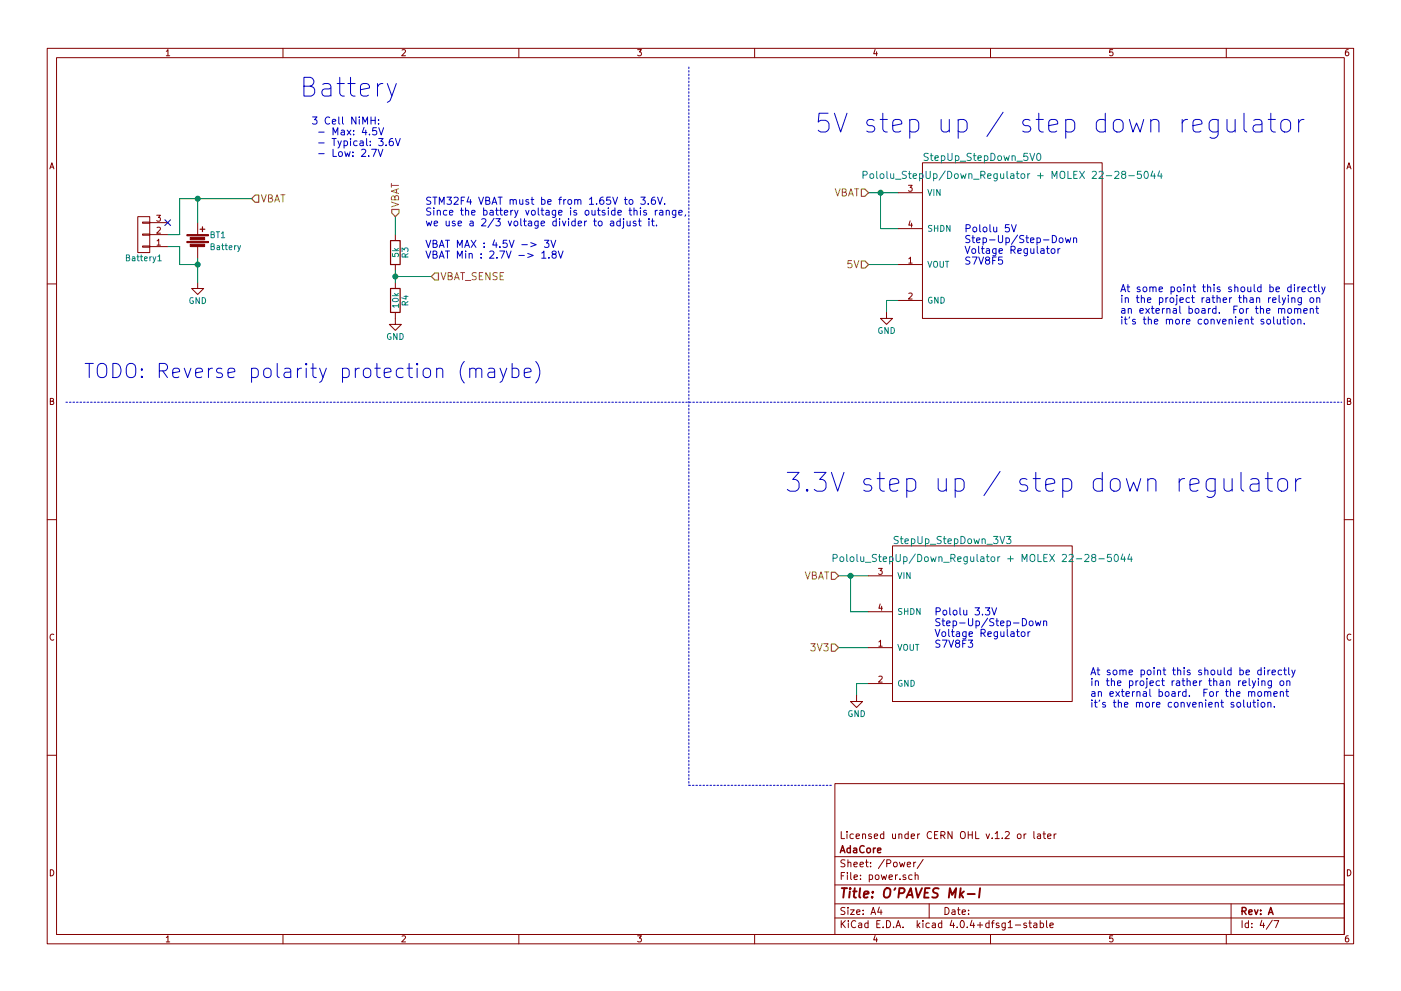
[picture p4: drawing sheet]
EESchema Schematic File Version 2
LIBS:power
LIBS:device
LIBS:transistors
LIBS:conn
LIBS:linear
LIBS:regul
LIBS:74xx
LIBS:cmos4000
LIBS:adc-dac
LIBS:memory
LIBS:xilinx
LIBS:microcontrollers
LIBS:dsp
LIBS:microchip
LIBS:analog_switches
LIBS:motorola
LIBS:texas
LIBS:intel
LIBS:audio
LIBS:interface
LIBS:digital-audio
LIBS:philips
LIBS:display
LIBS:cypress
LIBS:siliconi
LIBS:opto
LIBS:atmel
LIBS:contrib
LIBS:valves
LIBS:OPAVES_components
LIBS:stm32
LIBS:battery_management
LIBS:logo
LIBS:motor_drivers
LIBS:nordicsemi
LIBS:nxp_armmcu
LIBS:powerint
LIBS:Power_Management
LIBS:references
LIBS:silabs
LIBS:stm8
LIBS:switches
LIBS:transf
LIBS:video
LIBS:Worldsemi
LIBS:Xicor
LIBS:Zilog
LIBS:MK1-cache
EELAYER 25 0
EELAYER END
$Descr A4 11693 8268
encoding utf-8
Sheet 4 7
Title "O'PAVES Mk-I"
Date ""
Rev "A"
Comp "AdaCore"
Comment1 "Licensed under CERN OHL v.1.2 or later"
Comment2 ""
Comment3 ""
Comment4 ""
$EndDescr
$Comp
L Battery BT1
U 1 1
P 1650 2000
F 0 "BT1" H 1750 2050 50  0000 L CNN
F 1 "Battery" H 1750 1950 50  0000 L CNN
F 2 "" V 1650 2040 50  0001 C CNN
F 3 "" V 1650 2040 50  0000 C CNN
	1    1650 2000
	1    0    0    -1  
$EndComp
$Comp
L GND #PWR016
U 1 1
P 1650 2350
F 0 "#PWR016" H 1650 2100 50  0001 C CNN
F 1 "GND" H 1650 2200 50  0000 C CNN
F 2 "" H 1650 2350 50  0000 C CNN
F 3 "" H 1650 2350 50  0000 C CNN
	1    1650 2350
	1    0    0    -1  
$EndComp
Text Notes 2600 1300 0    60   ~ 0
3 Cell NiMH:\n - Max: 4.5V\n - Typical: 3.6V\n - Low: 2.7V
$Comp
L R R3
U 1 1
P 3300 2100
F 0 "R3" V 3380 2100 50  0000 C CNN
F 1 "5k" V 3300 2100 50  0000 C CNN
F 2 "Resistors_SMD:R_0805" V 3230 2100 50  0001 C CNN
F 3 "" H 3300 2100 50  0000 C CNN
	1    3300 2100
	1    0    0    -1  
$EndComp
$Comp
L R R4
U 1 1
P 3300 2500
F 0 "R4" V 3380 2500 50  0000 C CNN
F 1 "10k" V 3300 2500 50  0000 C CNN
F 2 "Resistors_SMD:R_0805" V 3230 2500 50  0001 C CNN
F 3 "" H 3300 2500 50  0000 C CNN
	1    3300 2500
	1    0    0    -1  
$EndComp
Wire Wire Line
	3300 2250 3300 2350
Wire Wire Line
	3300 2300 3600 2300
Connection ~ 3300 2300
$Comp
L GND #PWR017
U 1 1
P 3300 2650
F 0 "#PWR017" H 3300 2400 50  0001 C CNN
F 1 "GND" H 3300 2500 50  0000 C CNN
F 2 "" H 3300 2650 50  0000 C CNN
F 3 "" H 3300 2650 50  0000 C CNN
	1    3300 2650
	1    0    0    -1  
$EndComp
Text Notes 3550 2150 0    60   ~ 0
STM32F4 VBAT must be from 1.65V to 3.6V.\nSince the battery voltage is outside this range,\nwe use a 2/3 voltage divider to adjust it.\n\nVBAT MAX : 4.5V -> 3V\nVBAT Min : 2.7V -> 1.8V
Text HLabel 3600 2300 2    60   Input ~ 0
VBAT_SENSE
Wire Wire Line
	3300 1950 3300 1800
Text HLabel 2100 1650 2    60   Input ~ 0
VBAT
Text HLabel 3300 1800 1    60   Input ~ 0
VBAT
Text Notes 2500 800  0    157  ~ 0
Battery
Text Notes 8050 2200 0    60   ~ 0
Pololu 5V \nStep-Up/Step-Down\nVoltage Regulator\nS7V8F5
Connection ~ 7350 1600
Wire Wire Line
	7350 1900 7350 1600
Wire Wire Line
	7500 1900 7350 1900
Wire Wire Line
	7500 2200 7250 2200
Wire Wire Line
	7400 2500 7400 2600
Wire Wire Line
	7500 2500 7400 2500
Wire Wire Line
	7500 1600 7250 1600
$Comp
L Pololu_StepUp/Down_Regulator StepUp_StepDown_5V0
U 1 1
P 7700 1350
F 0 "StepUp_StepDown_5V0" H 8200 1400 60  0000 C CNN
F 1 "Pololu_StepUp/Down_Regulator + MOLEX 22-28-5044" H 8450 1250 60  0000 C CNN
F 2 "OPAVES_Footprints:Pololu_StepUp_StepDown_Regulator" H 7700 1350 60  0001 C CNN
F 3 "" H 7700 1350 60  0001 C CNN
	1    7700 1350
	1    0    0    -1  
$EndComp
Text Notes 9350 2700 0    60   ~ 0
At some point this should be directly \nin the project rather than relying on \nan external board.  For the moment\nit's the more convenient solution.
Text Notes 6800 1100 0    157  ~ 0
5V step up / step down regulator
Text HLabel 7250 1600 0    60   Input ~ 0
VBAT
Text HLabel 7250 2200 0    60   Input ~ 0
5V
$Comp
L GND #PWR018
U 1 1
P 7400 2600
F 0 "#PWR018" H 7400 2350 50  0001 C CNN
F 1 "GND" H 7400 2450 50  0000 C CNN
F 2 "" H 7400 2600 50  0000 C CNN
F 3 "" H 7400 2600 50  0000 C CNN
	1    7400 2600
	1    0    0    -1  
$EndComp
Text Notes 7800 5400 0    60   ~ 0
Pololu 3.3V \nStep-Up/Step-Down\nVoltage Regulator\nS7V8F3
Connection ~ 7100 4800
Wire Wire Line
	7100 5100 7100 4800
Wire Wire Line
	7250 5100 7100 5100
Wire Wire Line
	7250 5400 7000 5400
Wire Wire Line
	7150 5700 7150 5800
Wire Wire Line
	7250 5700 7150 5700
Wire Wire Line
	7250 4800 7000 4800
$Comp
L Pololu_StepUp/Down_Regulator StepUp_StepDown_3V3
U 1 1
P 7450 4550
F 0 "StepUp_StepDown_3V3" H 7950 4600 60  0000 C CNN
F 1 "Pololu_StepUp/Down_Regulator + MOLEX 22-28-5044" H 8200 4450 60  0000 C CNN
F 2 "OPAVES_Footprints:Pololu_StepUp_StepDown_Regulator" H 7450 4550 60  0001 C CNN
F 3 "" H 7450 4550 60  0001 C CNN
	1    7450 4550
	1    0    0    -1  
$EndComp
Text Notes 9100 5900 0    60   ~ 0
At some point this should be directly \nin the project rather than relying on \nan external board.  For the moment\nit's the more convenient solution.
Text Notes 6550 4100 0    157  ~ 0
3.3V step up / step down regulator
Text HLabel 7000 4800 0    60   Input ~ 0
VBAT
Text HLabel 7000 5400 0    60   Input ~ 0
3V3
$Comp
L GND #PWR019
U 1 1
P 7150 5800
F 0 "#PWR019" H 7150 5550 50  0001 C CNN
F 1 "GND" H 7150 5650 50  0000 C CNN
F 2 "" H 7150 5800 50  0000 C CNN
F 3 "" H 7150 5800 50  0000 C CNN
	1    7150 5800
	1    0    0    -1  
$EndComp
Wire Notes Line
	550  3350 11200 3350
Wire Notes Line
	5750 550  5750 6550
Wire Notes Line
	5750 6550 6950 6550
Wire Wire Line
	1650 2150 1650 2350
Wire Wire Line
	1500 1650 2100 1650
$Comp
L CONN_01X03 Battery1
U 1 1
P 1200 1950
F 0 "Battery1" H 1200 2150 50  0000 C CNN
F 1 "MOLEX 22-28-4033" V 1300 1950 50  0001 C CNN
F 2 "Pin_Headers:Pin_Header_Straight_1x03" H 1200 1950 50  0001 C CNN
F 3 "" H 1200 1950 50  0000 C CNN
	1    1200 1950
	-1   0    0    1   
$EndComp
Wire Wire Line
	1500 1950 1400 1950
Wire Wire Line
	1500 1650 1500 1950
Wire Wire Line
	1650 1850 1650 1650
Connection ~ 1650 1650
Wire Wire Line
	1400 2050 1500 2050
Wire Wire Line
	1500 2050 1500 2200
Wire Wire Line
	1500 2200 1650 2200
Connection ~ 1650 2200
NoConn ~ 1400 1850
Text Notes 700  3150 0    118  ~ 0
TODO: Reverse polarity protection (maybe)
$EndSCHEMATC
